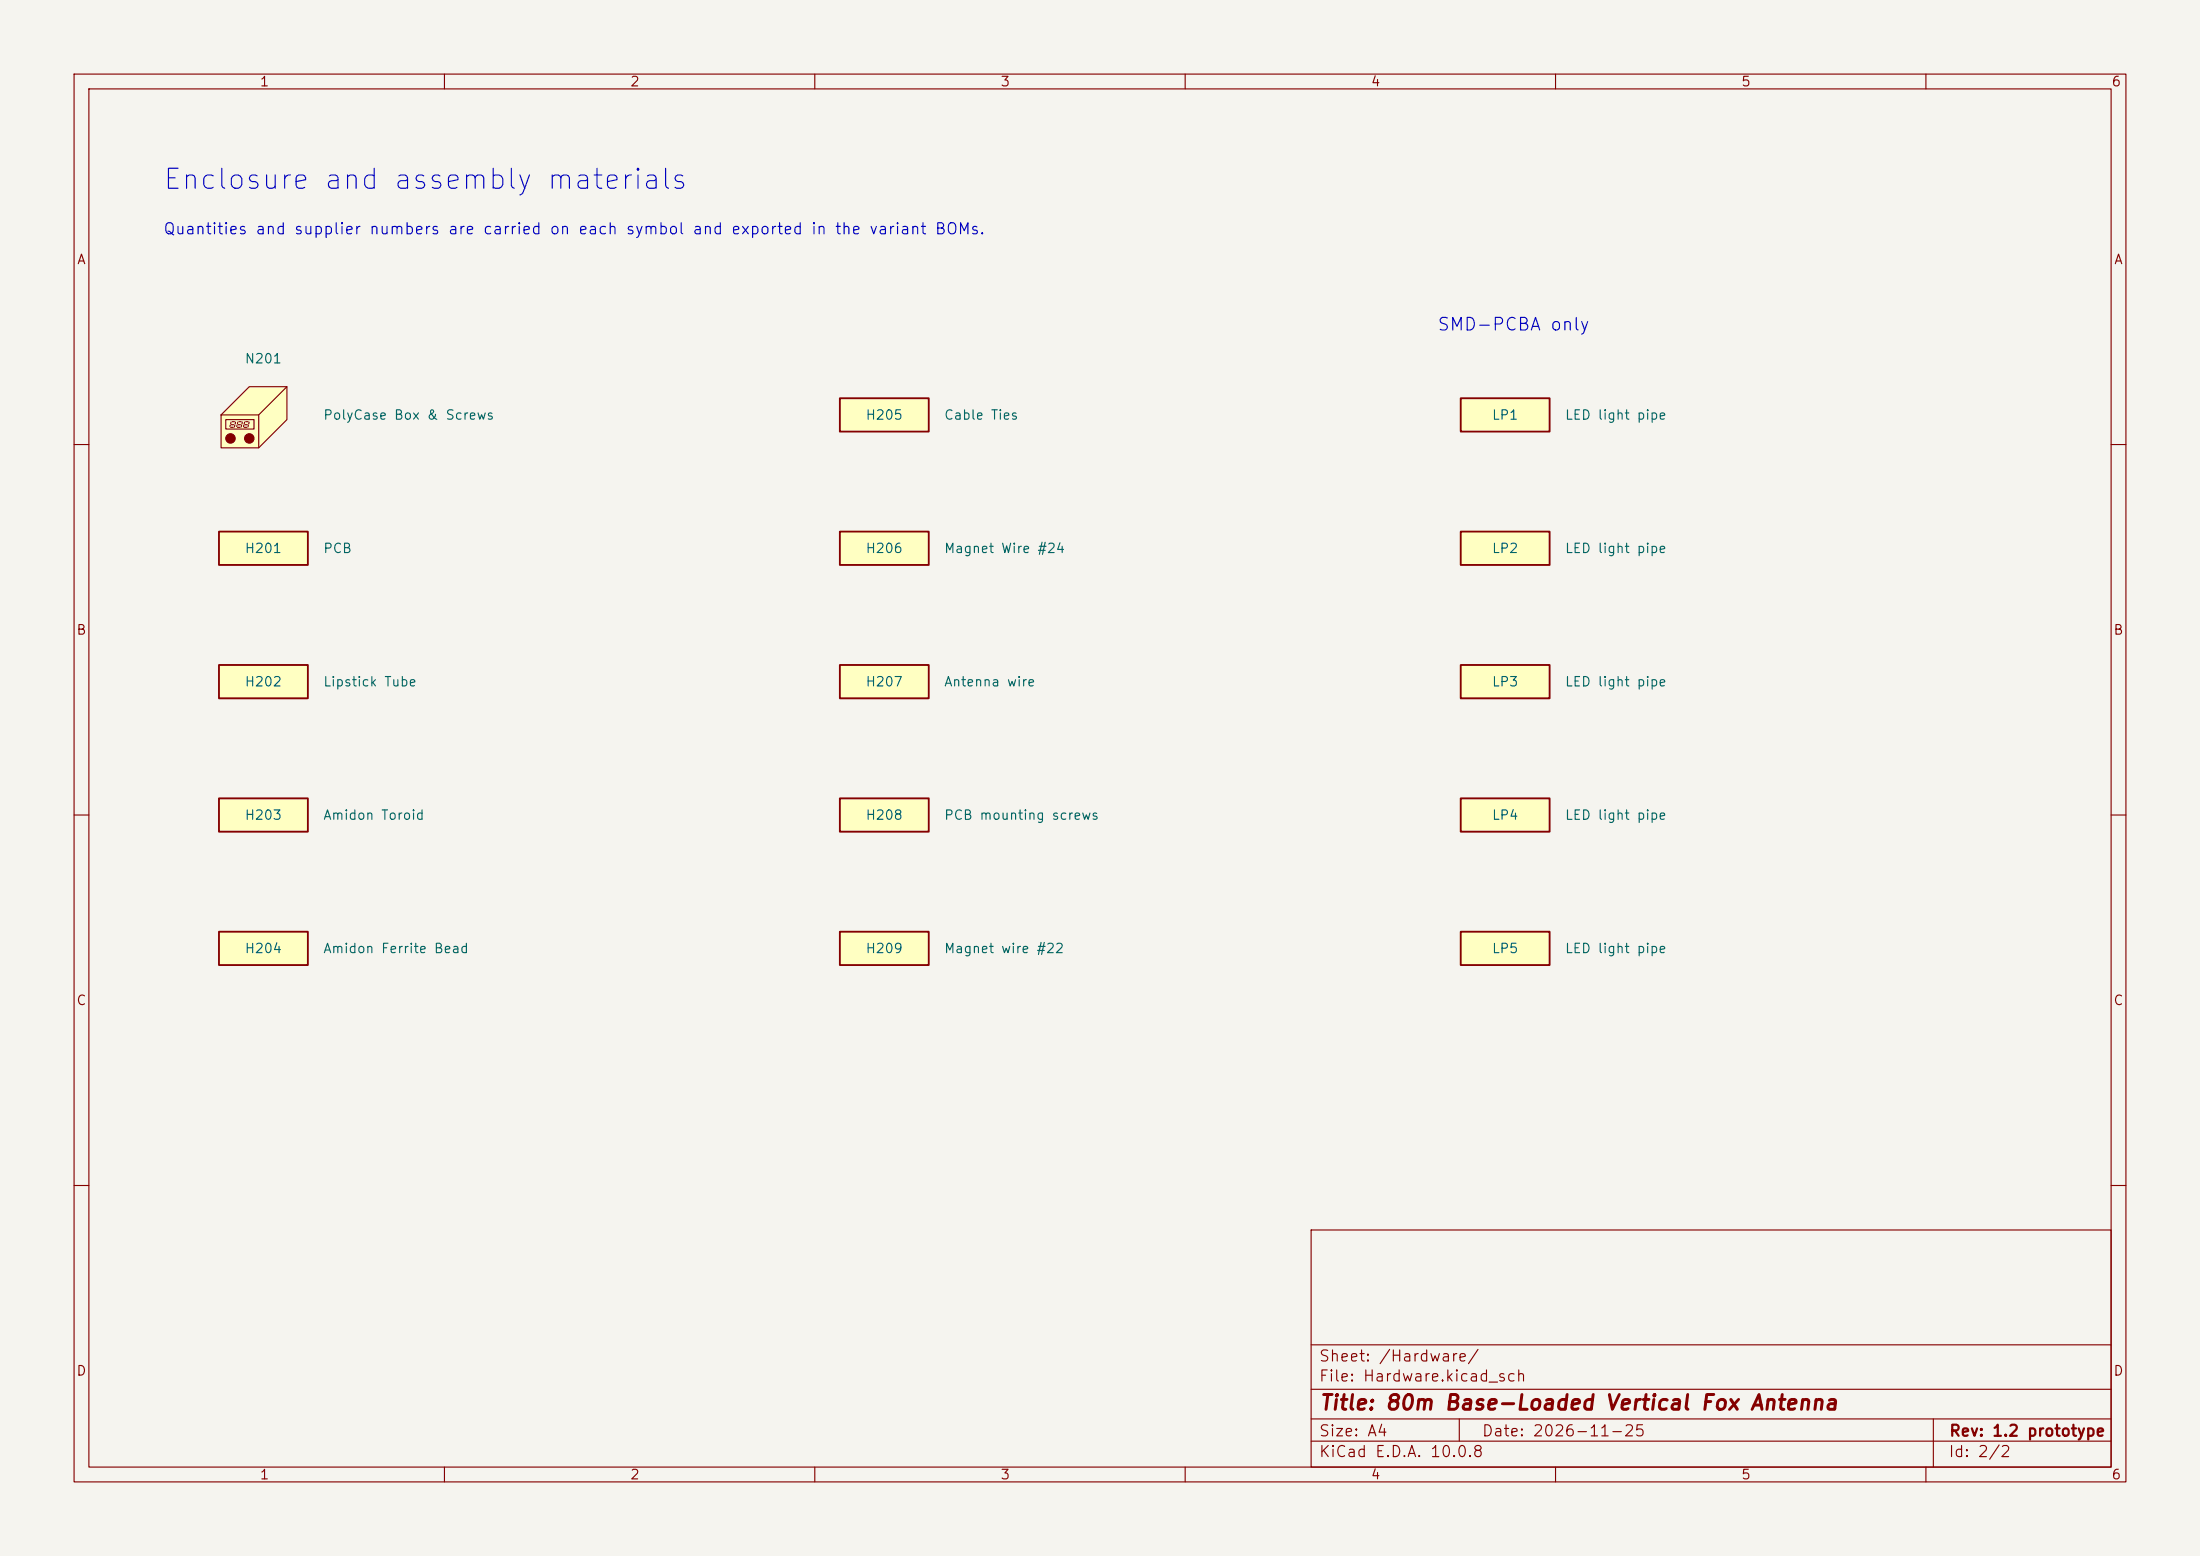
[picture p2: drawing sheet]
<svg xmlns="http://www.w3.org/2000/svg" width="297mm" height="210mm" viewBox="0 0 297 210" stroke-linecap="round" stroke-linejoin="round" font-family="sans-serif">
<path d="M0 0h297v210h-297z" fill="#f5f4ef" stroke="#f5f4ef" stroke-width=".14"/>
<g fill="none" stroke="#840000" stroke-width=".15">
<path d="M10 10h277v190h-277zM12 12h273v186h-273zM60 10v2M110 10v2M160 10v2M210 10v2M260 10v2M10 60h2M285 60h2M10 110h2M285 110h2M10 160h2"/>
<path d="M177 166h108v32h-108zM285 160h2M60 198v2M110 198v2M160 198v2M177 194.5h108M177 191.5h108M177 187.5h108M177 181.5h108M197 191.5v3M210 198v2M260 198v2"/>
<path d="M261 191.5v6.5"/>
</g>
<path d="M29.6 71.7h12v4.5h-12z" fill="#ffffc2"/>
<path d="M29.6 71.7h12v4.5h-12z" fill="none" stroke="#840000" stroke-width=".25"/>
<path d="M29.6 125.8h12v4.5h-12z" fill="#ffffc2"/>
<path d="M29.6 125.8h12v4.5h-12z" fill="none" stroke="#840000" stroke-width=".25"/>
<path d="M29.6 89.7h12v4.5h-12z" fill="#ffffc2"/>
<path d="M29.6 89.7h12v4.5h-12z" fill="none" stroke="#840000" stroke-width=".25"/>
<path d="M29.6 107.8h12v4.5h-12z" fill="#ffffc2"/>
<path d="M29.6 107.8h12v4.5h-12z" fill="none" stroke="#840000" stroke-width=".25"/>
<path d="M29.8 56l3.9-3.8h5v4.4l-3.8 3.8h-5.1z" fill="#ffffc2"/>
<g fill="none" stroke="#840000" stroke-width=".15">
<path d="M29.8 56l3.9-3.8h5v4.4l-3.8 3.8h-5.1zM30.5 56.6h3.8v1.3h-3.8zM31.1 57.4l-.1 .2M31.1 57.7h.4M31.2 57l-.1 .2M31.2 57.3h.3M31.3 56.9h.3M31.7 57.4l-.1 .2M31.8 57l-.1 .2M32 57.4v.2M32.1 57.7h.3M32.1 57v.2"/>
<path d="M32.2 57.3h.3M32.3 56.9h.3M32.6 57.4v.2M32.7 57v.2M32.9 57.4v.2M33 57.7h.3M33 57v.2M33.1 57.3h.3M33.2 56.9h.3M33.5 57.4v.2M33.6 57v.2M34.9 56v4.4"/>
<path d="M38.7 52.2l-3.8 3.8h-5.1"/>
</g>
<g fill="#840000" stroke="#840000" stroke-width=".15">
<circle cx="31.1" cy="59.2" r=".63"/>
<circle cx="33.7" cy="59.2" r=".63"/>
</g>
<path d="M197.2 125.8h12v4.5h-12z" fill="#ffffc2"/>
<path d="M197.2 125.8h12v4.5h-12z" fill="none" stroke="#840000" stroke-width=".25"/>
<path d="M197.2 53.7h12v4.5h-12z" fill="#ffffc2"/>
<path d="M197.2 53.7h12v4.5h-12z" fill="none" stroke="#840000" stroke-width=".25"/>
<path d="M197.2 107.8h12v4.5h-12z" fill="#ffffc2"/>
<path d="M197.2 107.8h12v4.5h-12z" fill="none" stroke="#840000" stroke-width=".25"/>
<path d="M197.2 89.7h12v4.5h-12z" fill="#ffffc2"/>
<path d="M197.2 89.7h12v4.5h-12z" fill="none" stroke="#840000" stroke-width=".25"/>
<path d="M197.2 71.7h12v4.5h-12z" fill="#ffffc2"/>
<path d="M197.2 71.7h12v4.5h-12z" fill="none" stroke="#840000" stroke-width=".25"/>
<path d="M113.4 53.7h12v4.5h-12z" fill="#ffffc2"/>
<path d="M113.4 53.7h12v4.5h-12z" fill="none" stroke="#840000" stroke-width=".25"/>
<path d="M113.4 89.7h12v4.5h-12z" fill="#ffffc2"/>
<path d="M113.4 89.7h12v4.5h-12z" fill="none" stroke="#840000" stroke-width=".25"/>
<path d="M113.4 107.8h12v4.5h-12z" fill="#ffffc2"/>
<path d="M113.4 107.8h12v4.5h-12z" fill="none" stroke="#840000" stroke-width=".25"/>
<path d="M113.4 125.8h12v4.5h-12z" fill="#ffffc2"/>
<path d="M113.4 125.8h12v4.5h-12z" fill="none" stroke="#840000" stroke-width=".25"/>
<path d="M113.4 71.7h12v4.5h-12z" fill="#ffffc2"/>
<path d="M113.4 71.7h12v4.5h-12z" fill="none" stroke="#840000" stroke-width=".25"/>
<text font-size="2.7" fill="#0000c2" x="21.8" y="26.2">Enclosure and assembly materials</text>
<text font-size="2" fill="#840000" x="178" y="190.8">Title: 80m Base-Loaded Vertical Fox Antenna</text>
<text font-size="1.7" fill="#0000c2" x="193.9" y="45">SMD-PCBA only</text>
<text font-size="1.5" fill="#0000c2" x="22" y="32">Quantities and supplier numbers are carried on each symbol and exported in the variant BOMs.</text>
<g font-size="1.5" fill="#840000">
<text x="178" y="184.1">Sheet: /Hardware/</text>
<text x="178" y="186.8">File: Hardware.kicad_sch</text>
<text x="178" y="197">KiCad E.D.A. 10.0.8</text>
<text x="178" y="194.2">Size: A4</text>
<text x="200" y="194.2">Date: 2026-11-25</text>
<text x="263" y="197">Id: 2/2</text>
<text x="263" y="194.2">Rev: 1.2 prototype</text>
</g>
<g font-size="1.3" fill="#840000">
<text x="35" y="12">1</text>
<text x="85" y="12">2</text>
<text x="135" y="12">3</text>
<text x="185" y="12">4</text>
<text x="235" y="12">5</text>
<text x="285" y="12">6</text>
<text x="10.3" y="36">A</text>
<text x="285.3" y="36">A</text>
<text x="10.2" y="86">B</text>
<text x="285.2" y="86">B</text>
<text x="10.2" y="136">C</text>
<text x="285.2" y="136">C</text>
<text x="10.2" y="186">D</text>
<text x="285.2" y="186">D</text>
<text x="35" y="200">1</text>
<text x="85" y="200">2</text>
<text x="135" y="200">3</text>
<text x="185" y="200">4</text>
<text x="235" y="200">5</text>
<text x="285" y="200">6</text>
</g>
<g font-size="1.3" fill="#006464">
<text x="33" y="49.4">N201</text>
<text x="43.5" y="57">PolyCase Box &amp; Screws</text>
<text x="116.8" y="57">H205</text>
<text x="127.4" y="57">Cable Ties</text>
<text x="201.3" y="57">LP1</text>
<text x="211.2" y="57">LED light pipe</text>
<text x="33" y="75">H201</text>
<text x="43.5" y="75">PCB</text>
<text x="116.8" y="75">H206</text>
<text x="127.4" y="75">Magnet Wire #24</text>
<text x="201.3" y="75">LP2</text>
<text x="211.2" y="75">LED light pipe</text>
<text x="33" y="93">H202</text>
<text x="43.5" y="93">Lipstick Tube</text>
<text x="116.8" y="93">H207</text>
<text x="127.4" y="93">Antenna wire</text>
<text x="201.3" y="93">LP3</text>
<text x="211.2" y="93">LED light pipe</text>
<text x="33" y="111">H203</text>
<text x="43.5" y="111">Amidon Toroid</text>
<text x="116.8" y="111">H208</text>
<text x="127.4" y="111">PCB mounting screws</text>
<text x="201.3" y="111">LP4</text>
<text x="211.2" y="111">LED light pipe</text>
<text x="33" y="129">H204</text>
<text x="43.5" y="129">Amidon Ferrite Bead</text>
<text x="116.8" y="129">H209</text>
<text x="127.4" y="129">Magnet wire #22</text>
<text x="201.3" y="129">LP5</text>
<text x="211.2" y="129">LED light pipe</text>
</g>
</svg>
